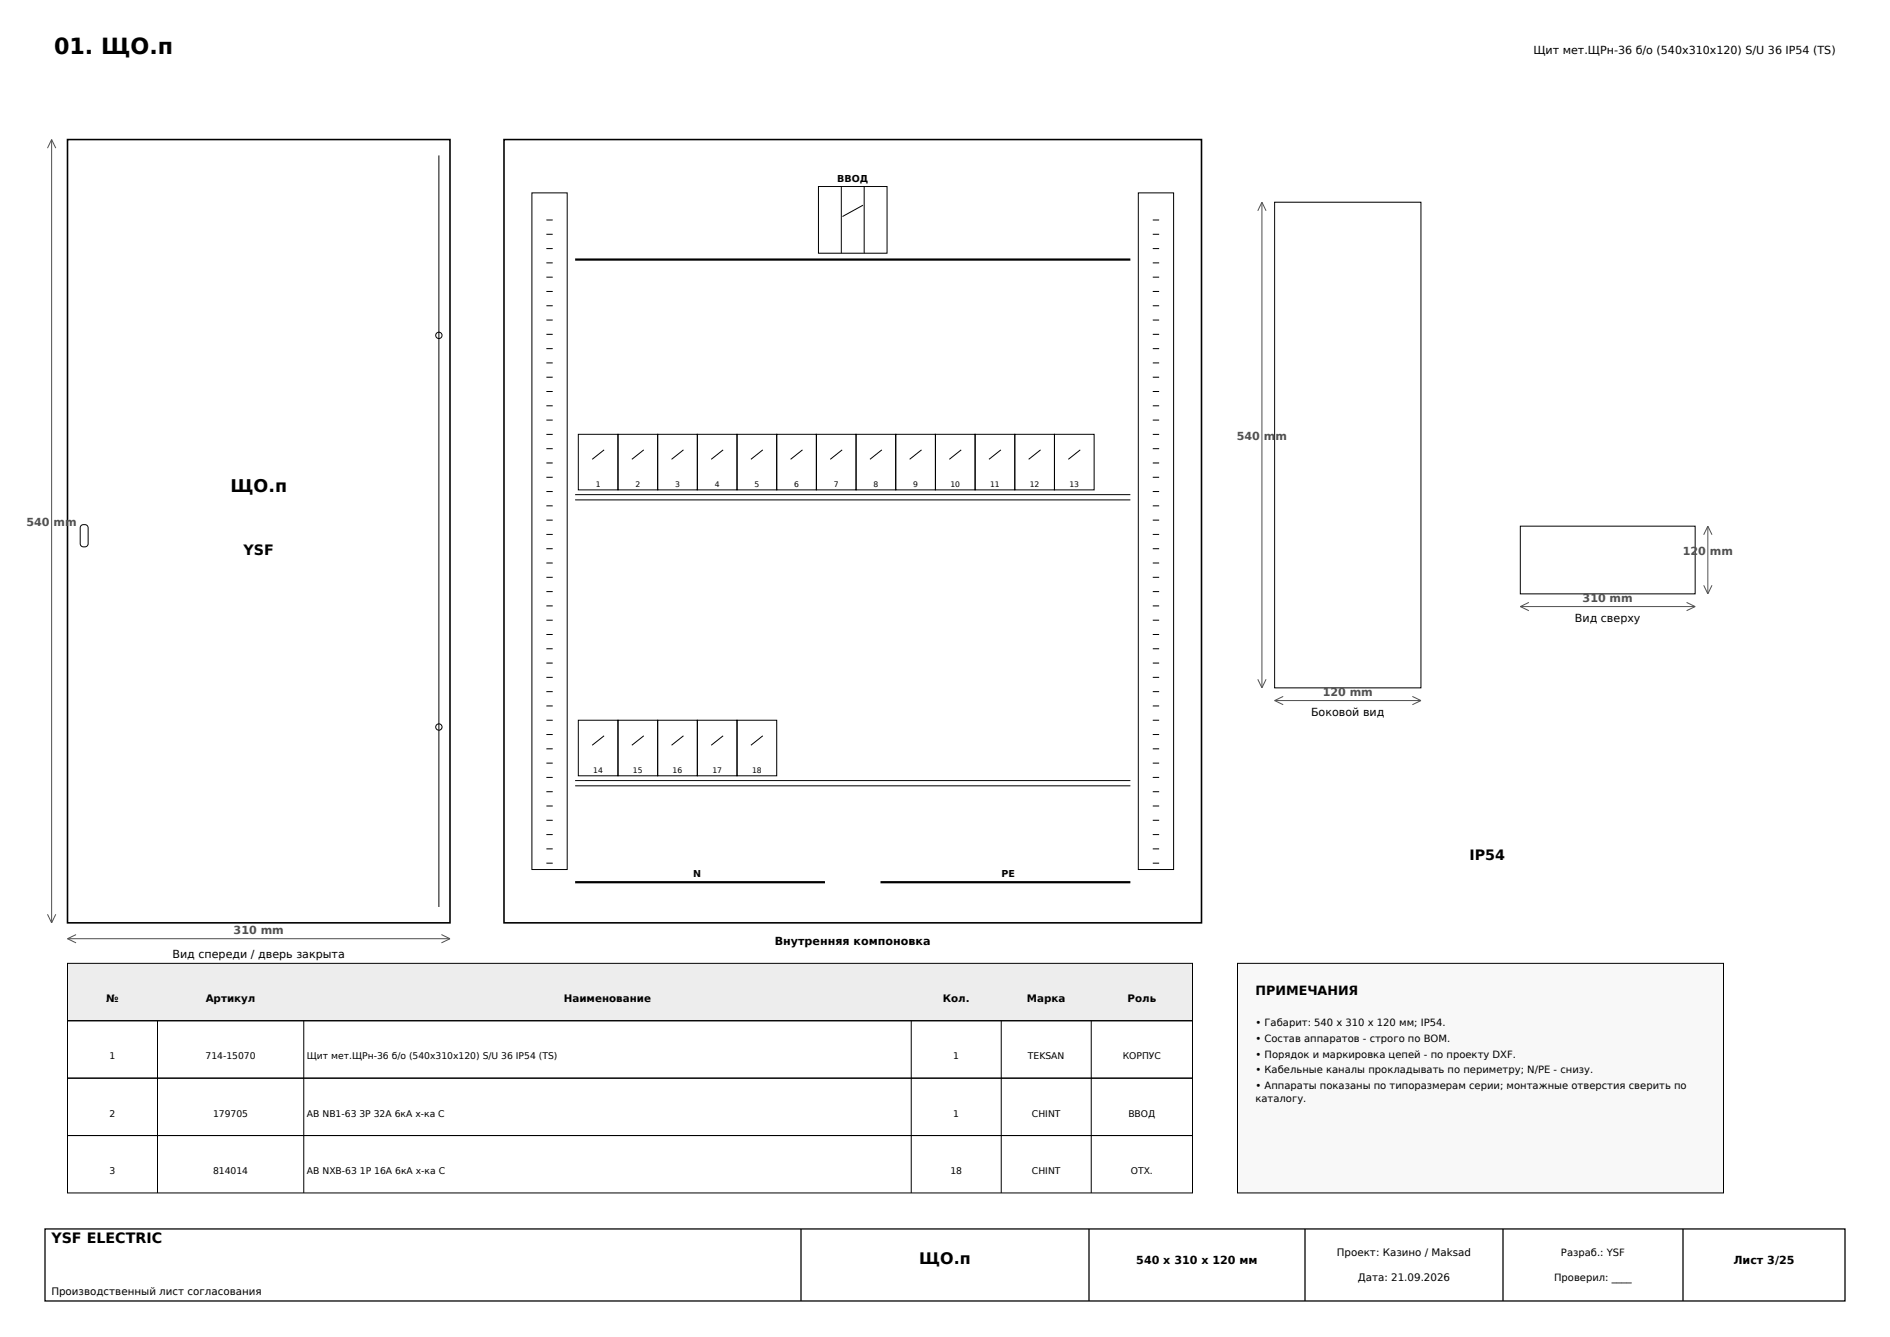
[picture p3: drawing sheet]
<svg xmlns="http://www.w3.org/2000/svg" width="420mm" height="297mm" viewBox="0 0 420 297" stroke-linecap="round" stroke-linejoin="round" font-family="sans-serif">
<path d="M15 31h85v174h-85zM112 31h155v174h-155z" fill="none" stroke="#000" stroke-width=".35"/>
<g fill="none" stroke="#000" stroke-width=".22">
<path d="M97.5 34.5v167M118.2 42.8h7.8v150.4h-7.8zM121.4 58.4h1.4M121.4 55.2h1.4M121.4 52h1.4M121.4 48.9h1.4M181.9 41.4h15.2v14.9h-15.2zM187 41.4v14.9M191.8 45.6l-4.6 2.5M192 41.4v14.9M253 42.8h7.8v150.4h-7.8zM256.2 58.4h1.4"/>
<path d="M256.2 55.2h1.4M256.2 52h1.4M256.2 48.9h1.4M283.3 44.9h32.5v107.9h-32.5zM121.4 77.4h1.4M121.4 74.3h1.4M121.4 71.1h1.4M121.4 67.9h1.4M121.4 64.7h1.4M121.4 61.6h1.4M256.2 77.4h1.4M256.2 74.3h1.4"/>
<path d="M256.2 71.1h1.4M256.2 67.9h1.4M256.2 64.7h1.4M256.2 61.6h1.4M121.4 99.7h1.4M121.4 96.5h1.4M121.4 93.3h1.4M121.4 90.1h1.4M121.4 87h1.4M121.4 83.8h1.4M121.4 80.6h1.4M128.5 96.5h8.8v12.3h-8.8z"/>
<path d="M134.2 99.9l-2.6 2.1M137.3 96.5h8.8v12.3h-8.8zM143.1 99.9l-2.7 2.1M146.1 96.5h8.9v12.3h-8.9zM151.9 99.9l-2.7 2.1M155 96.5h8.8v12.3h-8.8zM160.7 99.9l-2.6 2.1M163.8 96.5h8.8v12.3h-8.8zM169.5 99.9l-2.6 2.1M172.6 96.5h8.8v12.3h-8.8zM178.3 99.9l-2.6 2.1M181.4 96.5h8.8v12.3h-8.8z"/>
<path d="M187.1 99.9l-2.6 2.1M190.2 96.5h8.9v12.3h-8.9zM196 99.9l-2.7 2.1M199.1 96.5h8.8v12.3h-8.8zM204.8 99.9l-2.7 2.1M207.9 96.5h8.8v12.3h-8.8zM213.6 99.9l-2.6 2.1M216.7 96.5h8.8v12.3h-8.8zM222.4 99.9l-2.6 2.1M225.5 96.5h8.8v12.3h-8.8zM231.2 99.9l-2.6 2.1M234.3 96.5h8.8v12.3h-8.8z"/>
<path d="M240.1 99.9l-2.7 2.1M256.2 99.7h1.4M256.2 96.5h1.4M256.2 93.3h1.4M256.2 90.1h1.4M256.2 87h1.4M256.2 83.8h1.4M256.2 80.6h1.4M18 116.7l.5-.2a.81 .81 0 0 1 1.1 .7v3.6a.9 .9 0 0 1-.9 .7 .9 .9 0 0 1-.9-.7v-3.6zM121.4 118.7h1.4M121.4 115.5h1.4M121.4 112.4h1.4"/>
<path d="M121.4 109.2h1.4M121.4 106h1.4M121.4 102.8h1.4M127.8 109.9h123.4M127.8 111h123.4M256.2 118.7h1.4M256.2 115.5h1.4M256.2 112.4h1.4M256.2 109.2h1.4M256.2 106h1.4M256.2 102.8h1.4M337.8 116.9h38.9v15h-38.9z"/>
<path d="M121.4 137.8h1.4M121.4 134.6h1.4M121.4 131.4h1.4M121.4 128.2h1.4M121.4 125.1h1.4M121.4 121.9h1.4M256.2 137.8h1.4M256.2 134.6h1.4M256.2 131.4h1.4M256.2 128.2h1.4M256.2 125.1h1.4M256.2 121.9h1.4"/>
<path d="M121.4 160h1.4M121.4 156.8h1.4M121.4 153.6h1.4M121.4 150.5h1.4M121.4 147.3h1.4M121.4 144.1h1.4M121.4 140.9h1.4M128.5 160h8.8v12.3h-8.8zM137.3 160h8.8v12.3h-8.8zM146.1 160h8.9v12.3h-8.9zM155 160h8.8v12.3h-8.8zM163.8 160h8.8v12.3h-8.8z"/>
<path d="M256.2 160h1.4M256.2 156.8h1.4M256.2 153.6h1.4M256.2 150.5h1.4M256.2 147.3h1.4M256.2 144.1h1.4M256.2 140.9h1.4M121.4 179h1.4M121.4 175.9h1.4M121.4 172.7h1.4M121.4 169.5h1.4M121.4 166.3h1.4"/>
<path d="M121.4 163.2h1.4M127.8 173.4h123.4M127.8 174.6h123.4M134.2 163.4l-2.6 2.1M143.1 163.4l-2.7 2.1M151.9 163.4l-2.7 2.1M160.7 163.4l-2.6 2.1M169.5 163.4l-2.6 2.1M256.2 179h1.4M256.2 175.9h1.4M256.2 172.7h1.4M256.2 169.5h1.4"/>
<path d="M256.2 166.3h1.4M256.2 163.2h1.4M121.4 191.7h1.4M121.4 188.6h1.4M121.4 185.4h1.4M121.4 182.2h1.4M256.2 191.7h1.4M256.2 188.6h1.4M256.2 185.4h1.4M256.2 182.2h1.4"/>
<circle cx="97.5" cy="74.5" r=".71"/>
<circle cx="97.5" cy="161.5" r=".71"/>
</g>
<g fill="none" stroke="#505050" stroke-width=".22">
<path d="M11.5 31v174M11.5 31l-.9 1.9M11.5 31l.9 1.9M280.4 44.9v107.9M280.4 44.9l-.9 1.9M280.4 44.9l.9 1.9M379.5 116.9v15M379.5 116.9l-.9 1.9M379.5 116.9l.9 1.9M337.8 134.7h38.9M337.8 134.7l2 1M339.8 133.8l-2 .9"/>
<path d="M374.8 133.8l1.9 .9M376.7 134.7l-1.9 1M378.6 130l.9 1.9M380.4 130l-.9 1.9M279.5 150.9l.9 1.9M281.3 150.9l-.9 1.9M283.3 155.6h32.5M283.3 155.6l1.9 .9M285.2 154.7l-1.9 .9M313.9 154.7l1.9 .9M315.8 155.6l-1.9 .9M10.6 203.1l.9 1.9"/>
<path d="M12.4 203.1l-.9 1.9M15 208.5h85M15 208.5l1.9 .9M16.9 207.6l-1.9 .9M98.1 207.6l1.9 .9M100 208.5l-1.9 .9"/>
</g>
<path d="M127.8 57.7h123.4M127.8 196h55.5M195.7 196h55.5" fill="none" stroke="#000" stroke-width=".49"/>
<path d="M15 214h250v12.7h-250z" fill-rule="evenodd" fill="#e9eef3" stroke="#000" stroke-width=".22"/>
<path d="M15 226.8h250v12.7h-250zM15 239.5h250v12.7h-250zM35 226.7v38.3M67.5 226.7v38.3M202.5 226.7v38.3M222.5 226.7v38.3M242.5 226.7v38.3M15 252.3h250v12.7h-250z" fill="none" stroke="#000" stroke-width=".22"/>
<path d="M275 214h108v51h-108z" fill-rule="evenodd" fill="#f7f8fa" stroke="#000" stroke-width=".22"/>
<path d="M10 273h400v16h-400zM178 273v16M242 273v16M290 273v16M334 273v16M374 273v16" fill="none" stroke="#000" stroke-width=".28"/>
<text font-size="4.9" x="12" y="12">01. ЩО.п</text>
<text font-size="3.9" x="51.2" y="109.3">ЩО.п</text>
<text font-size="3.5" x="204.3" y="280.7">ЩО.п</text>
<g font-size="3.2">
<text x="54.1" y="123.2">YSF</text>
<text x="326.5" y="191.1">IP54</text>
<text x="11.4" y="276.2">YSF ELECTRIC</text>
</g>
<text font-size="2.8" x="279" y="221">ПРИМЕЧАНИЯ</text>
<g font-size="2.5">
<text x="340.7" y="12">Щит мет.ЩРн-36 б/o (540х310х120) S/U 36 IP54 (TS)</text>
<text x="350" y="138.3">Вид сверху</text>
<text x="291.3" y="159.2">Боковой вид</text>
<text x="172.2" y="209.9">Внутренняя компоновка</text>
<text x="38.3" y="212.8">Вид спереди / дверь закрыта</text>
<text x="252.5" y="280.7">540 x 310 x 120 мм</text>
<text x="385.2" y="280.7">Лист 3/25</text>
</g>
<g font-size="2.5" fill="#505050">
<text x="274.8" y="97.8">540 mm</text>
<text x="5.9" y="116.9">540 mm</text>
<text x="373.9" y="123.3">120 mm</text>
<text x="351.7" y="133.7">310 mm</text>
<text x="293.9" y="154.6">120 mm</text>
<text x="51.9" y="207.5">310 mm</text>
</g>
<g font-size="2.3">
<text x="36.6" y="215.9">Петли справа, открывание вправо</text>
<text x="23.6" y="222.7">№</text>
<text x="45.7" y="222.7">Артикул</text>
<text x="125.3" y="222.7">Наименование</text>
<text x="209.5" y="222.7">Кол.</text>
<text x="228.2" y="222.7">Марка</text>
<text x="250.6" y="222.7">Роль</text>
<text x="297.1" y="279.1">Проект: Казино / Maksad</text>
<text x="11.4" y="287.6">Производственный лист согласования</text>
<text x="301.7" y="284.5">Дата: 21.09.2026</text>
</g>
<g font-size="2.2">
<text x="279" y="228">• Габарит: 540 x 310 x 120 мм; IP54.</text>
<text x="279" y="231.5">• Состав аппаратов - строго по BOM.</text>
<text x="279" y="235">• Порядок и маркировка цепей - по проекту DXF.</text>
<text x="279" y="238.5">• Кабельные каналы прокладывать по периметру; N/PE - снизу.</text>
<text x="279" y="241.9">• Аппараты показаны по типоразмерам серии; монтажные отверстия сверить по</text>
<text x="279" y="244.7">каталогу.</text>
<text x="346.9" y="279.1">Разраб.: YSF</text>
<text x="345.4" y="284.5">Проверил: ____</text>
</g>
<g font-size="2.1">
<text x="186" y="40.4">ВВОД</text>
<text x="154.1" y="194.9">N</text>
<text x="222.5" y="194.9">PE</text>
</g>
<g font-size="2">
<text x="24.3" y="235.3">1</text>
<text x="45.7" y="235.3">714-15070</text>
<text x="68.2" y="235.3">Щит мет.ЩРн-36 б/o (540х310х120) S/U 36 IP54 (TS)</text>
<text x="211.8" y="235.3">1</text>
<text x="228.4" y="235.3">TEKSAN</text>
<text x="249.5" y="235.3">КОРПУС</text>
<text x="24.3" y="248">2</text>
<text x="47.3" y="248">179705</text>
<text x="68.2" y="248">АВ NB1-63 3P 32A 6кА х-ка C</text>
<text x="211.8" y="248">1</text>
<text x="229.3" y="248">CHINT</text>
<text x="250.7" y="248">ВВОД</text>
<text x="24.3" y="260.8">3</text>
<text x="47.3" y="260.8">814014</text>
<text x="68.2" y="260.8">АВ NXB-63 1P 16A 6кА х-ка C</text>
<text x="211.2" y="260.8">18</text>
<text x="229.3" y="260.8">CHINT</text>
<text x="251.3" y="260.8">ОТХ.</text>
</g>
<g font-size="1.7">
<text x="132.4" y="108.1">1</text>
<text x="141.2" y="108.1">2</text>
<text x="150" y="108.1">3</text>
<text x="158.8" y="108.1">4</text>
<text x="167.7" y="108.1">5</text>
<text x="176.5" y="108.1">6</text>
<text x="185.3" y="108.1">7</text>
<text x="194.1" y="108.1">8</text>
<text x="202.9" y="108.1">9</text>
<text x="211.2" y="108.1">10</text>
<text x="220" y="108.1">11</text>
<text x="228.8" y="108.1">12</text>
<text x="237.7" y="108.1">13</text>
<text x="131.8" y="171.6">14</text>
<text x="140.7" y="171.6">15</text>
<text x="149.5" y="171.6">16</text>
<text x="158.3" y="171.6">17</text>
<text x="167.1" y="171.6">18</text>
</g>
</svg>
